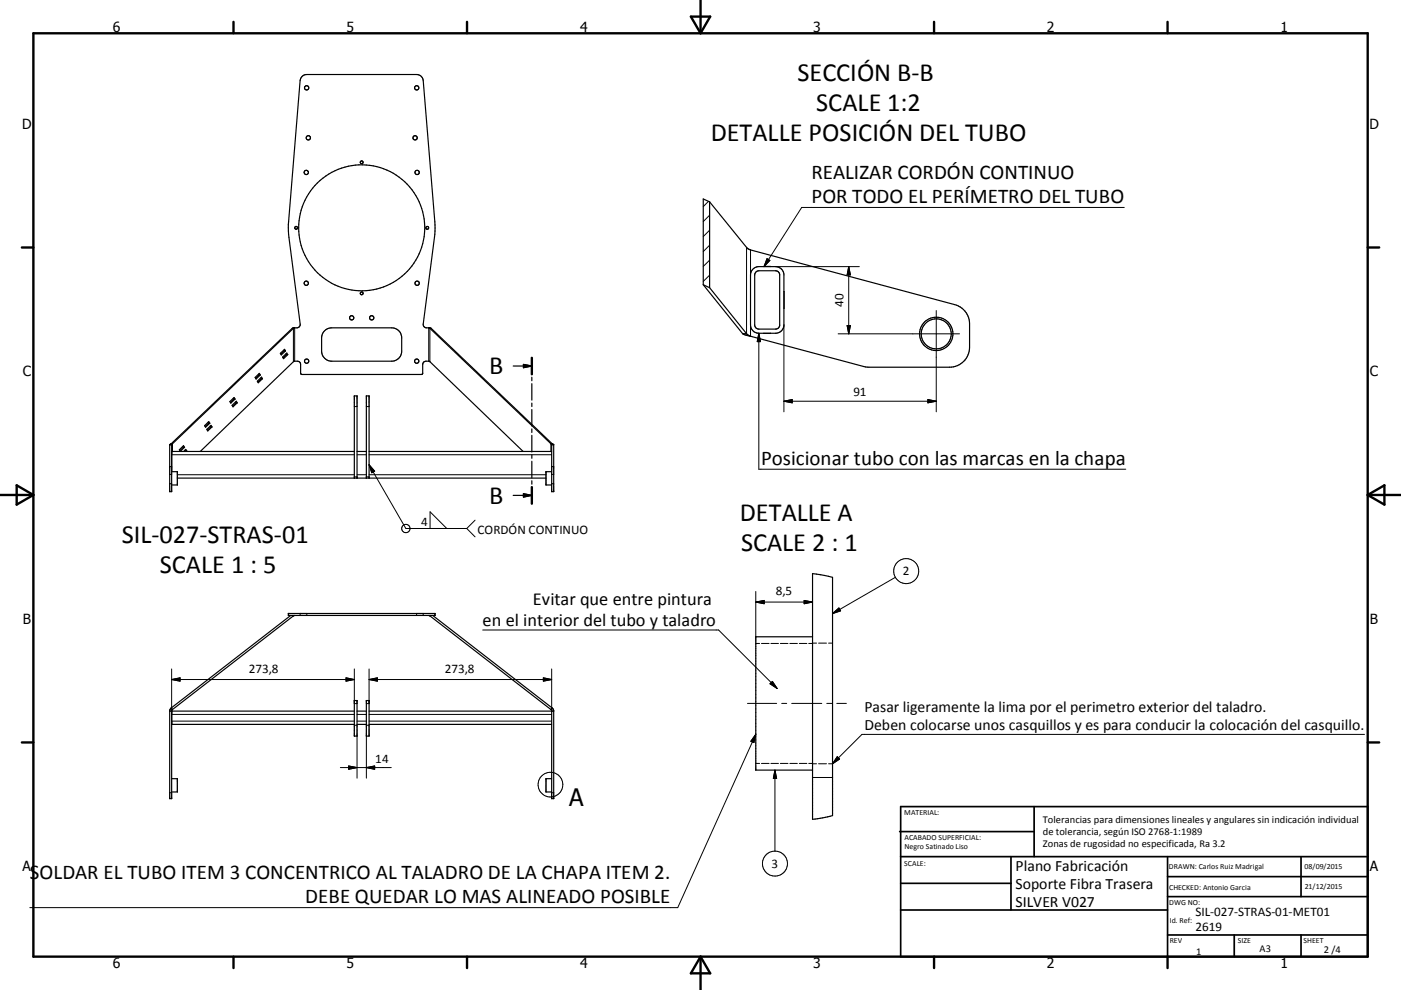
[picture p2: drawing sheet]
<svg xmlns="http://www.w3.org/2000/svg" width="420mm" height="297mm" viewBox="0 0 420 297" stroke-linecap="round" stroke-linejoin="round" font-family="sans-serif">
<g fill="none" stroke="#000" stroke-width=".36">
<path d="M212.7 60.6l-1.9-.9v25.7M212.7 60.6v25.7M212.7 60.6l11.2 13.8 .8 .5 61.5 16.5a6 6 0 0 1 4.5 5.8v7a6 6 0 0 1-6 6l-25.2-.1-34.5-9.2M229 80h2M87.6 98.5l1.6-.2 .5-.2 .3-.6-3.4-26.3-.2-2.8 3.6-44.2a2.01 2.01 0 0 1 2-1.8h32.9a1.95 1.95 0 0 1 2 1.8l3.5 44.2-.1 2.8-3.4 26.3 .3 .6 .4 .2 1.7 .2M87.6 98.5h.4M87.6 98.5l-36.3 34.6M88 98.5l-36.3 34.6M88.2 98.4l-.2 .1M97.3 99.2l1-.6 1.1-.2h18a3 3 0 0 1 3 3v4a3 3 0 0 1-3 3h-18a3 3 0 0 1-3-3l.1-4.4 .2-.8zM128.6 98.4l.3 .1M128.9 98.5h.4"/>
<path d="M128.9 98.5l36.3 34.6M129.3 98.5l36.2 34.6M210.8 85.4l1.9 .9M210.8 85.4l11.9 14.7M212.7 86.3l11.1 13.8M225.6 80.9l1.6-.9h5.3a2.5 2.5 0 0 1 2.5 2.5v15a2.51 2.51 0 0 1-2.5 2.5h-5a2.5 2.5 0 0 1-2.5-2.5v-15l.2-1.1zM226.8 81.4l.7-.2 5.3 .1 .4 .1 .6 .8-.1 15.8-.9 .7h-5.3a1.26 1.26 0 0 1-1.2-1.2v-15zM229 100h2M235 87.5h.1M235 92.5h.1M69.9 119.5l.2 .2M70.1 119.7h.4"/>
<path d="M70.1 119.7l-1 1M76.5 113.2l1.3-1.2 .2 .5-1.2 1.2zM77.1 114.4l1.3-1.3 .3 .5-1.3 1.2zM77.5 112.2l.2 .3M77.7 112.5h.3M77.7 112.5l-1.1 1M78.2 113.4l.1 .2M78.3 113.6h.4M78.3 113.6l-1 1M84.1 106l1.2-1.2 .3 .5-1.3 1.2zM84.7 107.1l1.3-1.2 .3 .5-1.3 1.2zM85.1 105l.1 .3"/>
<path d="M85.2 105.3h.4M85.2 105.3l-1 1M85.8 106.2l.1 .2M85.9 106.4h.4M85.9 106.4l-1 1M153.9 109.8h5.5M156.9 109.3l2.5 .5-2.5 .5zM159.4 107.3v5M159.4 113.2v1M159.4 115.1v4.9M222.7 100.1h1.1M222.7 100.1l2.3 .8"/>
<path d="M223.8 100.1l1.2 .8M50.9 133.4v14.1h.6v-14.1M50.9 133.4h.6M50.9 133.4h.1M51.3 133.1h.4M51.3 133.1l-.4 .3M51.5 133.4h.1M51.5 135.4h54.7M51.7 133.1l-.2 .3M53.8 134.9l1.2-1.2 .3 .5-1.2 1.2zM54.8 133.9l.1 .3M54.9 134.2h.4"/>
<path d="M54.9 134.2l-1 1M55.5 135.1l.1 .2M55.6 135.3h.4M55.6 135.3l-.1 .1M56 135.3l-.3-.5-.6 .6M56 135.3l-.1 .1M60 135.4l28.2-27h1.2l.6 .5 .1 3 .4 .4h35.8l.4-.2 .1-3.2 .7-.5h1.2l28.1 27M61.3 127.7l1.3-1.2 .3 .5-1.3 1.2zM62 128.8l1.3-1.2 .3 .5-1.3 1.2zM62.4 126.7l.1 .3M62.5 127h.4M62.5 127l-1 .9"/>
<path d="M63 127.8l.2 .3M63.2 128.1l-1 1M63.2 128.1h.4M68.9 120.5l1.3-1.2 .3 .4-1.3 1.2zM69.6 121.6l1.2-1.2 .3 .5-1.2 1.2zM70.6 120.6l.2 .3M70.8 120.9h.3M70.8 120.9l-1.1 1M107 135.4h2.8M110.7 135.4h54.7M159.4 120.9v1.1M159.4 122.9v4.9"/>
<path d="M159.4 128.7v1M159.4 130.6v5M159.4 136.5v1M159.4 138.4v4.9M165.2 133.1l.2 .3M165.2 133.1h.3M165.4 133.4v14.1h.6v-14.1M165.4 133.4h.6M165.5 133.1l.5 .3M51.5 141.5h1.7v4h-1.7M53.2 143.4h110.5M106.2 143.4v-24.6h.8v24.6"/>
<path d="M109.8 143.4v-24.6h.9v24.6M153.9 148.6h5.5M156.9 148.1l2.5 .5-2.5 .5zM159.4 144.2v1.1M159.4 146.1v5M165.4 141.5h-1.7v4h1.7M243.6 172.1l6 1.1v71.5l-6 1.1zM86.4 184.1h44v.5h-44zM87.2 184.6l-35.9 27.8M87.9 184.6l.1 .2M88 184.8l-36.3 28.1M88.3 184.6l-.3 .2"/>
<path d="M128.5 184.6l.4 .2M128.9 184.8l36.3 28.1M129 184.6l-.1 .2M129.7 184.6l35.8 27.8M243.6 191h-17v40h17M50.9 213.3h55.3M51.3 212.4l-.4 .8v26.4h.6v-26.4l.2-.3M51.3 212.4l.4 .5M51.5 217.3h54.7M106.2 210.2h.8v10.6h-.8zM107 213.3h2.8M107 217.3h2.8"/>
<path d="M109.8 210.2h.9v10.6h-.9zM110.7 213.3h55.3M110.7 217.3h54.7M165.5 212.4l.5 .8v26.4h-.6v-26.4l-.2-.3M165.5 212.4l-.3 .5M51.5 233.6h1.7v4h-1.7M165.4 233.6h-1.7v4h1.7"/>
<circle cx="91.9" cy="26.3" r=".64"/>
<circle cx="124.9" cy="26.4" r=".63"/>
<circle cx="91.8" cy="51.7" r=".63"/>
<circle cx="92.4" cy="41.4" r=".64"/>
<circle cx="108.4" cy="48.7" r=".41"/>
<circle cx="124.4" cy="41.3" r=".63"/>
<circle cx="125.1" cy="51.7" r=".64"/>
<circle cx="88.8" cy="68.3" r=".41"/>
<circle cx="108.4" cy="68.4" r="18.9"/>
<circle cx="128.1" cy="68.4" r=".41"/>
<circle cx="91.8" cy="85" r=".63"/>
<circle cx="105.4" cy="95.4" r=".63"/>
<circle cx="108.4" cy="88" r=".42"/>
<circle cx="111.4" cy="95.4" r=".63"/>
<circle cx="125.1" cy="85" r=".65"/>
<circle cx="91.9" cy="108.4" r=".64"/>
<circle cx="124.9" cy="108.3" r=".64"/>
<circle cx="280.7" cy="100.2" r="5"/>
<circle cx="280.7" cy="100.2" r="4.5"/>
</g>
<g fill="none" stroke="#000" stroke-width=".3">
<path d="M212.4 60.4l-1.6 1.6M212.7 78.1l-1.9 1.8M212.7 73.6l-1.9 1.9M212.7 69.1l-1.9 1.9M212.7 64.6l-1.9 1.9M223.8 74.2v25.9M225 75v7.5M230 77.6l.8 .5-1.7 1.9zM232.5 80h25.1M254.5 80v20.2M254.5 80l.5 2.5h-1zM337.1 62.2h-96.7l-11.3 17.8"/>
<path d="M88 98.5v10M88.3 98.4v10M128.5 98.4v10M128.9 98.5v10M212.7 82.6l-1.9 1.8M225 97.5v3.4M227.5 100v40.8h110M227.5 100l.5 2.5h-1zM235 97.5v26M254 97.7h1l-.5 2.5zM280.7 93.2v30.3M251.3 100.2h36.4"/>
<path d="M278.2 119.9l2.5 .5-2.5 .5zM50.9 140h.6M51.5 136.4h54.7M51.7 133.1v2.3M106.2 122h.8M107 136.4h2.8M109.8 122h.9M110.7 136.4h54.7M110.7 139.4l11 19.2h18.2M110.7 139.4l1.6 2-.8 .4zM165.2 133.1v2.3M165.4 140h.6"/>
<path d="M235 120.4h45.7M235 120.4l2.5-.5v1zM50.9 142.3h.6M50.9 145.1h.6M53.2 142.4h53M106.2 143.1h.8M107 142.4h2.8M109.8 143.1h.9M110.7 142.4h53M128.9 158.6v-5.1l5 5.1M139.9 158.6l2.5 2.5M142.4 156.1l-2.5 2.5"/>
<path d="M165.4 142.3h.6M165.4 145.1h.6M226.6 177.5v13.5M268.4 173.2l-18.8 10.9M86.5 184.1v.5M90 184.1v.5M92 184.1v.5M124.9 184.1v.5M126.9 184.1v.5M130.4 184.1v.5M144.7 189h70.7l17.6 17.6M226.6 193h1.1"/>
<path d="M226.6 180.6h17M226.6 180.6l2.5-.5v1zM228.3 193h2.3M231.1 193h2.3M234 193h2.2M236.8 193h2.3M239.6 193h2.3M241.1 180.1l2.5 .5-2.5 .5zM242.5 193h1.1M243.6 192.9h1.2M245.4 192.9h2.4M248.4 192.9h1.2"/>
<path d="M249.6 184.1l1.9-1.7 .5 .9zM51.5 203.9h54.7M51.5 203.9l2.5-.5v1zM51.5 200.7v12.6M51.5 214.3h54.7M51.5 216.3h54.7M103.7 203.4l2.5 .5-2.5 .5zM106.2 217.6h.8M106.2 200.7v10.4h.8M107 214.3h2.8M107 216.3h2.8M109.8 217.6h.9"/>
<path d="M110.7 214.3h54.7M110.7 216.3h54.7M110.7 200.7v10.4h-.9M110.7 203.9h54.7M110.7 203.9l2.4-.5v1zM162.9 203.4l2.5 .5-2.5 .5zM165.4 200.7v12.6M224.1 211h8.7M230.9 205.1l.7-.7 1.4 2.2zM234.4 211h1.5M237.4 211h9M247.9 211h1.5"/>
<path d="M250.9 211h2.8M50.9 237.8h.6M102 230.3h15.3M104.5 229.8l2.5 .5-2.5 .5zM107 220.8v12.7M109.8 230.3l2.5-.5v1zM109.8 220.8v12.7M165.4 237.8h.6M226.6 229h1.1M226.6 220.3l-23.4 52h-194.3M226.6 220.3l-.6 2.5-.9-.4zM228.3 229h2.3"/>
<path d="M231.1 229h2.3M232.3 231v24.3M232.3 231l.5 2.5h-1zM234 229h2.2M236.8 229h2.3M239.6 229h2.3M242.5 229h1.1M243.6 233.3h6M243.6 229.1h1.2M245.4 229.1h2.4M248.4 229.1h1.2M251 227l.7 .7-2.1 1.4z"/>
<path d="M409.1 220.3h-150.7l-8.8 8.8"/>
<circle cx="121.7" cy="158.6" r="1.25"/>
<circle cx="271.7" cy="171.3" r="3.8"/>
<circle cx="165" cy="235.4" r="3.7"/>
<circle cx="232.3" cy="259.1" r="3.7"/>
</g>
<g fill="#000">
<circle cx="86.4" cy="184.6" r=".18"/>
<circle cx="86.4" cy="184.1" r=".18"/>
</g>
<g fill="none" stroke="#000" stroke-width=".71">
<path d="M10 10h400v277h-400zM70 6.6v3.4M140 6.6v3.4M207.1 5h5.8l-2.9 5zM210 0v10M280 6.6v3.4M350 6.6v3.4M6.6 74.2h3.4M410 74.2h3.5M159.4 107.3v5M0 148.5h10M5 145.6l5 2.9-5 2.9z"/>
<path d="M159.4 146.1v5M410 148.5h10.1M410 148.5l5.1-2.9v5.8zM6.6 222.7h3.4M410 222.7h3.5M70 287v3.4M140 287v3.4M210 287v10M210 287l2.9 5h-5.8zM280 287v3.4M350 287v3.4"/>
</g>
<g fill="none" stroke="#000" stroke-width=".51">
<path d="M269.7 249.5h40.3M270 242h140v45h-140zM270 257h140M303.1 257v16M310 242v15M350 257v30M390.1 257v12M270 265h33.1M270 273h80M350 269h60M350 263h60M350 280.5h60"/>
<path d="M370 280.5v6.5M390.1 280.5v6.5"/>
</g>
<path d="M156.9 109.3l2.5 .5-2.5 .5zM156.9 148.1l2.5 .5-2.5 .5z" fill="#000" stroke="#000" stroke-width=".36"/>
<g fill="#000" stroke="#000" stroke-width=".3">
<path d="M230 77.6l.8 .5-1.7 1.9zM254 97.7h1l-.5 2.5zM254.5 80l.5 2.5h-1zM227.5 100l.5 2.5h-1zM235 120.4l2.5-.5v1zM278.2 119.9l2.5 .5-2.5 .5zM110.7 139.4l1.6 2-.8 .4zM226.6 180.6l2.5-.5v1zM241.1 180.1l2.5 .5-2.5 .5zM249.6 184.1l1.9-1.7 .5 .9zM51.5 203.9l2.5-.5v1zM103.7 203.4l2.5 .5-2.5 .5z"/>
<path d="M110.7 203.9l2.4-.5v1zM162.9 203.4l2.5 .5-2.5 .5zM230.9 205.1l.7-.7 1.4 2.2zM104.5 229.8l2.5 .5-2.5 .5zM109.8 230.3l2.5-.5v1zM226.6 220.3l-.6 2.5-.9-.4zM232.3 231l.5 2.5h-1zM251 227l.7 .7-2.1 1.4z"/>
</g>
<g font-size="7.9">
<text x="239.1" y="24.3">SECCIÓN B-B</text>
<text x="244.7" y="33.3">SCALE 1:2</text>
<text x="213.1" y="42.3">DETALLE POSICIÓN DEL TUBO</text>
<text x="146.6" y="112.4">B</text>
<text x="146.6" y="151.1">B</text>
<text x="221.8" y="156.4">DETALLE A</text>
<text x="36.5" y="162.8">SIL-027-STRAS-01</text>
<text x="222.2" y="165.4">SCALE 2 : 1</text>
<text x="47.9" y="171.9">SCALE 1 : 5</text>
</g>
<text font-size="7.2" x="170.7" y="241.8">A</text>
<g font-size="6.3">
<text x="243.2" y="53.7">REALIZAR CORDÓN CONTINUO</text>
<text x="243.2" y="60.9">POR TODO EL PERÍMETRO DEL TUBO</text>
<text x="228.2" y="139.4">Posicionar tubo con las marcas en la chapa</text>
<text x="9" y="263.7">S</text>
<text x="11.9" y="263.7">OLDAR EL TUBO ITEM 3 CONCENTRICO AL TALADRO DE LA CHAPA ITEM 2.</text>
<text x="91.5" y="270.8">DEBE QUEDAR LO MAS ALINEADO POSIBLE</text>
</g>
<g font-size="5.5">
<text x="159.8" y="181.4">Evitar que entre pintura</text>
<text x="144.7" y="187.7">en el interior del tubo y taladro</text>
</g>
<g font-size="4.7">
<text x="259.2" y="213.7">Pasar ligeramente la lima por el perimetro exterior del taladro.</text>
<text x="259.2" y="219.1">Deben colocarse unos casquillos y es para conducir la colocación del casquillo.</text>
<text x="304.5" y="261.2">Plano Fabricación</text>
<text x="304.5" y="266.6">Soporte Fibra Trasera</text>
<text x="304.5" y="272">SILVER V027</text>
</g>
<g font-size="4.2">
<text x="33.9" y="9.6">6</text>
<text x="103.9" y="9.6">5</text>
<text x="173.9" y="9.6">4</text>
<text x="243.8" y="9.6">3</text>
<text x="313.9" y="9.6">2</text>
<text x="383.9" y="9.6">1</text>
<text x="6.7" y="38.7">D</text>
<text x="410.5" y="38.7">D</text>
<text x="6.9" y="112.9">C</text>
<text x="410.7" y="112.9">C</text>
<text x="6.9" y="187.1">B</text>
<text x="410.7" y="187.1">B</text>
<text x="6.8" y="261.4">A</text>
<text x="410.7" y="261.4">A</text>
<text x="33.9" y="290.4">6</text>
<text x="103.9" y="290.4">5</text>
<text x="173.9" y="290.4">4</text>
<text x="243.8" y="290.4">3</text>
<text x="313.9" y="290.4">2</text>
<text x="383.9" y="290.4">1</text>
</g>
<g font-size="3.9">
<text x="252.9" y="92.1" transform="rotate(-90 252.9 92.1)">40</text>
<text x="255.9" y="118.8">91</text>
<text x="126.2" y="157.8">4</text>
<text x="143.2" y="160.2">CORDÓN CONTINUO</text>
<text x="270.7" y="172.6">2</text>
<text x="232.6" y="178.6">8,5</text>
<text x="74.6" y="201.8">273,8</text>
<text x="133.3" y="201.8">273,8</text>
<text x="112.5" y="228.8">14</text>
<text x="231.3" y="260.3">3</text>
<text x="358.4" y="274.9">SIL-027-STRAS-01-MET01</text>
<text x="358.4" y="279.4">2619</text>
</g>
<g font-size="3.1">
<text x="312.7" y="246.8">Tolerancias para dimensiones lineales y angulares sin indicación individual</text>
<text x="312.7" y="250.4">de tolerancia, según ISO 2768-1:1989</text>
<text x="312.7" y="254">Zonas de rugosidad no especificada, Ra 3.2</text>
<text x="358.6" y="286.5">1</text>
<text x="377.6" y="285.6">A3</text>
<text x="396.9" y="285.9">2 /4</text>
</g>
<g font-size="2.4">
<text x="271.1" y="244.4">MATERIAL:</text>
<text x="271.2" y="252">ACABADO SUPERFICIAL:</text>
<text x="271.2" y="254.7">Negro Satinado Liso</text>
<text x="271.1" y="259.7">SCALE:</text>
<text x="350.4" y="260.8">DRAWN: Carlos Ruiz Madrigal</text>
<text x="391.1" y="260.6">08/09/2015</text>
<text x="350.5" y="267">CHECKED: Antonio Garcia</text>
<text x="391.2" y="266.7">21/12/2015</text>
<text x="350.5" y="271.4">DWG NO:</text>
<text x="350.7" y="276.9">Id. Ref:</text>
<text x="350.7" y="282.8">REV</text>
<text x="371.1" y="282.9">SIZE</text>
<text x="390.8" y="283">SHEET</text>
</g>
</svg>
